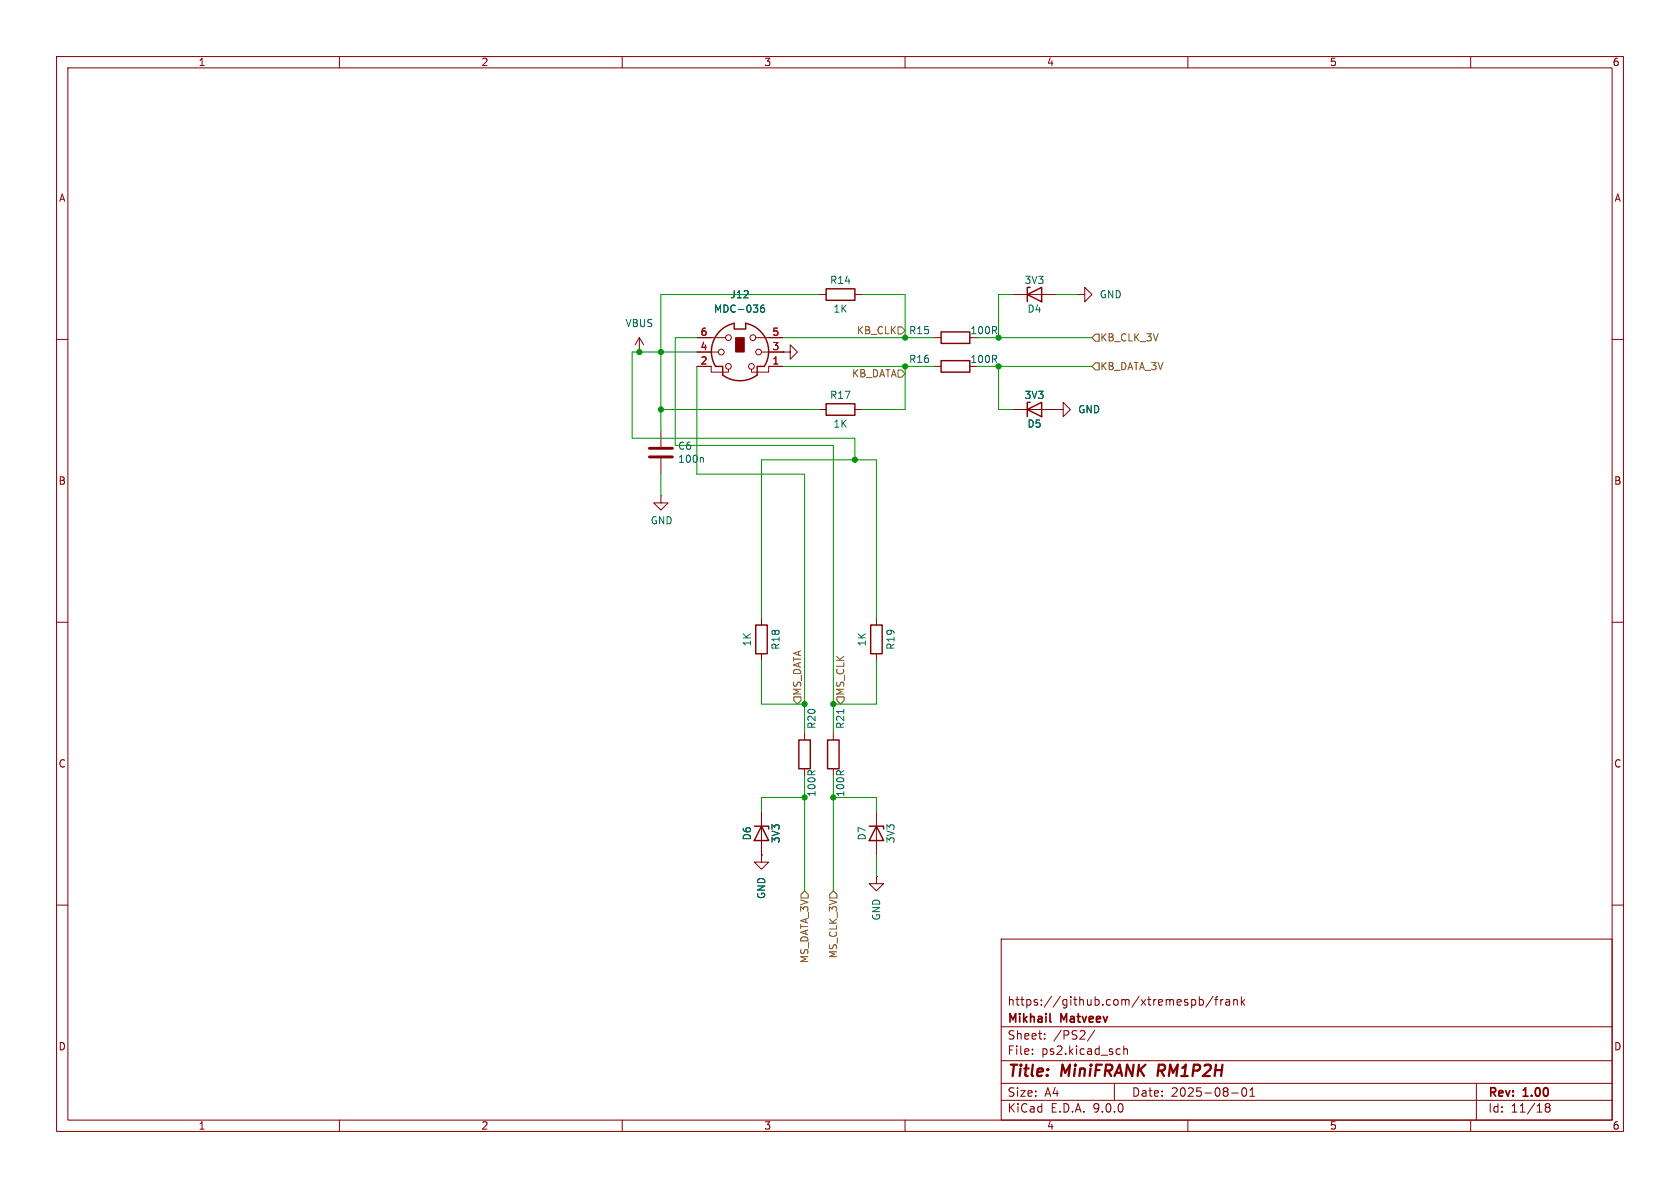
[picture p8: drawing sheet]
(kicad_sch
 (version 20250114)
 (generator "eeschema")
 (generator_version "9.0")
 (paper "A4")
 (title_block
  (title "${NAME} ${MODEL}")
  (date "2025-08-01")
  (rev "${VERSION}")
  (company "Mikhail Matveev")
  (comment 1 "https://github.com/xtremespb/frank"))
 (lib_symbols
  (symbol "Connector:Mini-DIN-6"
   (pin_names
    (offset 1.016)) (exclude_from_sim no) (in_bom yes) (on_board yes)
   (property "Reference" "J" (at 0 6.35 0) (effects (font (size 1.27 1.27))))
   (property "Value" "Mini-DIN-6" (at 0 -6.35 0) (effects (font (size 1.27 1.27))))
   (property "Footprint" "" (at 0 0 0) (effects (font (size 1.27 1.27)) (hide yes)))
   (property "Datasheet" "http://service.powerdynamics.com/ec/Catalog17/Section%2011.pdf" (at 0 0 0) (effects (font (size 1.27 1.27)) (hide yes)))
   (property "Description" "6-pin Mini-DIN connector" (at 0 0 0) (effects (font (size 1.27 1.27)) (hide yes)))
   (symbol "Mini-DIN-6_0_1"
    (polyline (pts (xy -4.318 -2.54) (xy -3.048 -2.54) (xy -3.048 -4.064)) (stroke (width 0.254) (type default)) (fill (type none)))
    (polyline (pts (xy -3.81 0) (xy -5.08 0)) (stroke (width 0) (type default)) (fill (type none)))
    (circle (center -3.302 0) (radius 0.508) (stroke (width 0) (type default)) (fill (type none)))
    (polyline (pts (xy -2.54 2.54) (xy -5.08 2.54)) (stroke (width 0) (type default)) (fill (type none)))
    (circle (center -2.032 2.54) (radius 0.508) (stroke (width 0) (type default)) (fill (type none)))
    (circle (center -2.032 -2.54) (radius 0.508) (stroke (width 0) (type default)) (fill (type none)))
    (polyline (pts (xy -2.032 -3.048) (xy -2.032 -3.556) (xy -5.08 -3.556) (xy -5.08 -2.54)) (stroke (width 0) (type default)) (fill (type none)))
    (polyline (pts (xy -1.016 5.08) (xy -1.016 4.064) (xy 1.016 4.064) (xy 1.016 5.08)) (stroke (width 0.254) (type default)) (fill (type none)))
    (rectangle (start -0.762 2.54) (end 0.762 0) (stroke (width 0) (type default)) (fill (type outline)))
    (arc (start 3.048 -4.064) (mid 0 -5.08) (end -3.048 -4.064) (stroke (width 0.254) (type default)) (fill (type none)))
    (arc (start 1.016 5.08) (mid 4.6646 2.1356) (end 4.318 -2.54) (stroke (width 0.254) (type default)) (fill (type none)))
    (arc (start -4.318 -2.54) (mid -4.6241 2.1181) (end -1.016 5.08) (stroke (width 0.254) (type default)) (fill (type none)))
    (circle (center 2.032 -2.54) (radius 0.508) (stroke (width 0) (type default)) (fill (type none)))
    (polyline (pts (xy 2.032 -3.048) (xy 2.032 -3.556) (xy 5.08 -3.556) (xy 5.08 -2.54)) (stroke (width 0) (type default)) (fill (type none)))
    (circle (center 2.286 2.54) (radius 0.508) (stroke (width 0) (type default)) (fill (type none)))
    (polyline (pts (xy 2.794 2.54) (xy 5.08 2.54)) (stroke (width 0) (type default)) (fill (type none)))
    (circle (center 3.302 0) (radius 0.508) (stroke (width 0) (type default)) (fill (type none)))
    (polyline (pts (xy 4.318 -2.54) (xy 3.048 -2.54) (xy 3.048 -4.064)) (stroke (width 0.254) (type default)) (fill (type none)))
    (polyline (pts (xy 5.08 0) (xy 3.81 0)) (stroke (width 0) (type default)) (fill (type none))))
   (symbol "Mini-DIN-6_1_1"
    (pin passive line (at -7.62 2.54 0) (length 2.54) (name "~" (effects (font (size 1.27 1.27)))) (number "6" (effects (font (size 1.27 1.27)))))
    (pin passive line (at -7.62 0 0) (length 2.54) (name "~" (effects (font (size 1.27 1.27)))) (number "4" (effects (font (size 1.27 1.27)))))
    (pin passive line (at -7.62 -2.54 0) (length 2.54) (name "~" (effects (font (size 1.27 1.27)))) (number "2" (effects (font (size 1.27 1.27)))))
    (pin passive line (at 7.62 2.54 180) (length 2.54) (name "~" (effects (font (size 1.27 1.27)))) (number "5" (effects (font (size 1.27 1.27)))))
    (pin passive line (at 7.62 0 180) (length 2.54) (name "~" (effects (font (size 1.27 1.27)))) (number "3" (effects (font (size 1.27 1.27)))))
    (pin passive line (at 7.62 -2.54 180) (length 2.54) (name "~" (effects (font (size 1.27 1.27)))) (number "1" (effects (font (size 1.27 1.27))))))
   (embedded_fonts no))
  (symbol "Device:C"
   (pin_numbers (hide yes))
   (pin_names
    (offset 0.254)) (exclude_from_sim no) (in_bom yes) (on_board yes)
   (property "Reference" "C" (at 0.635 2.54 0) (effects (font (size 1.27 1.27)) (justify left)))
   (property "Value" "C" (at 0.635 -2.54 0) (effects (font (size 1.27 1.27)) (justify left)))
   (property "Footprint" "" (at 0.9652 -3.81 0) (effects (font (size 1.27 1.27)) (hide yes)))
   (property "Datasheet" "~" (at 0 0 0) (effects (font (size 1.27 1.27)) (hide yes)))
   (property "Description" "Unpolarized capacitor" (at 0 0 0) (effects (font (size 1.27 1.27)) (hide yes)))
   (symbol "C_0_1"
    (polyline (pts (xy -2.032 0.762) (xy 2.032 0.762)) (stroke (width 0.508) (type default)) (fill (type none)))
    (polyline (pts (xy -2.032 -0.762) (xy 2.032 -0.762)) (stroke (width 0.508) (type default)) (fill (type none))))
   (symbol "C_1_1"
    (pin passive line (at 0 3.81 270) (length 2.794) (name "~" (effects (font (size 1.27 1.27)))) (number "1" (effects (font (size 1.27 1.27)))))
    (pin passive line (at 0 -3.81 90) (length 2.794) (name "~" (effects (font (size 1.27 1.27)))) (number "2" (effects (font (size 1.27 1.27))))))
   (embedded_fonts no))
  (symbol "Device:D_Zener"
   (pin_numbers (hide yes))
   (pin_names
    (offset 1.016) (hide yes)) (exclude_from_sim no) (in_bom yes) (on_board yes)
   (property "Reference" "D" (at 0 2.54 0) (effects (font (size 1.27 1.27))))
   (property "Value" "D_Zener" (at 0 -2.54 0) (effects (font (size 1.27 1.27))))
   (property "Footprint" "" (at 0 0 0) (effects (font (size 1.27 1.27)) (hide yes)))
   (property "Datasheet" "~" (at 0 0 0) (effects (font (size 1.27 1.27)) (hide yes)))
   (property "Description" "Zener diode" (at 0 0 0) (effects (font (size 1.27 1.27)) (hide yes)))
   (symbol "D_Zener_0_1"
    (polyline (pts (xy -1.27 -1.27) (xy -1.27 1.27) (xy -0.762 1.27)) (stroke (width 0.254) (type default)) (fill (type none)))
    (polyline (pts (xy 1.27 0) (xy -1.27 0)) (stroke (width 0) (type default)) (fill (type none)))
    (polyline (pts (xy 1.27 -1.27) (xy 1.27 1.27) (xy -1.27 0) (xy 1.27 -1.27)) (stroke (width 0.254) (type default)) (fill (type none))))
   (symbol "D_Zener_1_1"
    (pin passive line (at -3.81 0 0) (length 2.54) (name "K" (effects (font (size 1.27 1.27)))) (number "1" (effects (font (size 1.27 1.27)))))
    (pin passive line (at 3.81 0 180) (length 2.54) (name "A" (effects (font (size 1.27 1.27)))) (number "2" (effects (font (size 1.27 1.27))))))
   (embedded_fonts no))
  (symbol "Device:R"
   (pin_numbers (hide yes))
   (pin_names
    (offset 0)) (exclude_from_sim no) (in_bom yes) (on_board yes)
   (property "Reference" "R" (at 2.032 0 90) (effects (font (size 1.27 1.27))))
   (property "Value" "R" (at 0 0 90) (effects (font (size 1.27 1.27))))
   (property "Footprint" "" (at -1.778 0 90) (effects (font (size 1.27 1.27)) (hide yes)))
   (property "Datasheet" "~" (at 0 0 0) (effects (font (size 1.27 1.27)) (hide yes)))
   (property "Description" "Resistor" (at 0 0 0) (effects (font (size 1.27 1.27)) (hide yes)))
   (symbol "R_0_1"
    (rectangle (start -1.016 -2.54) (end 1.016 2.54) (stroke (width 0.254) (type default)) (fill (type none))))
   (symbol "R_1_1"
    (pin passive line (at 0 3.81 270) (length 1.27) (name "~" (effects (font (size 1.27 1.27)))) (number "1" (effects (font (size 1.27 1.27)))))
    (pin passive line (at 0 -3.81 90) (length 1.27) (name "~" (effects (font (size 1.27 1.27)))) (number "2" (effects (font (size 1.27 1.27))))))
   (embedded_fonts no))
  (symbol "GND_1"
   (power)
   (pin_numbers (hide yes))
   (pin_names
    (offset 0) (hide yes)) (exclude_from_sim no) (in_bom yes) (on_board yes)
   (property "Reference" "#PWR" (at 0 -6.35 0) (effects (font (size 1.27 1.27)) (hide yes)))
   (property "Value" "GND" (at 0 -3.81 0) (effects (font (size 1.27 1.27))))
   (property "Footprint" "" (at 0 0 0) (effects (font (size 1.27 1.27)) (hide yes)))
   (property "Datasheet" "" (at 0 0 0) (effects (font (size 1.27 1.27)) (hide yes)))
   (property "Description" "Power symbol creates a global label with name \"GND\" , ground" (at 0 0 0) (effects (font (size 1.27 1.27)) (hide yes)))
   (symbol "GND_1_0_1"
    (polyline (pts (xy 0 0) (xy 0 -1.27) (xy 1.27 -1.27) (xy 0 -2.54) (xy -1.27 -1.27) (xy 0 -1.27)) (stroke (width 0) (type default)) (fill (type none))))
   (symbol "GND_1_1_1"
    (pin power_in line (at 0 0 270) (length 0) (name "~" (effects (font (size 1.27 1.27)))) (number "1" (effects (font (size 1.27 1.27))))))
   (embedded_fonts no))
  (symbol "GND_2"
   (power)
   (pin_numbers (hide yes))
   (pin_names
    (offset 0) (hide yes)) (exclude_from_sim no) (in_bom yes) (on_board yes)
   (property "Reference" "#PWR" (at 0 -6.35 0) (effects (font (size 1.27 1.27)) (hide yes)))
   (property "Value" "GND" (at 0 -3.81 0) (effects (font (size 1.27 1.27))))
   (property "Footprint" "" (at 0 0 0) (effects (font (size 1.27 1.27)) (hide yes)))
   (property "Datasheet" "" (at 0 0 0) (effects (font (size 1.27 1.27)) (hide yes)))
   (property "Description" "Power symbol creates a global label with name \"GND\" , ground" (at 0 0 0) (effects (font (size 1.27 1.27)) (hide yes)))
   (symbol "GND_2_0_1"
    (polyline (pts (xy 0 0) (xy 0 -1.27) (xy 1.27 -1.27) (xy 0 -2.54) (xy -1.27 -1.27) (xy 0 -1.27)) (stroke (width 0) (type default)) (fill (type none))))
   (symbol "GND_2_1_1"
    (pin power_in line (at 0 0 270) (length 0) (name "~" (effects (font (size 1.27 1.27)))) (number "1" (effects (font (size 1.27 1.27))))))
   (embedded_fonts no))
  (symbol "GND_3"
   (power)
   (pin_numbers (hide yes))
   (pin_names
    (offset 0) (hide yes)) (exclude_from_sim no) (in_bom yes) (on_board yes)
   (property "Reference" "#PWR" (at 0 -6.35 0) (effects (font (size 1.27 1.27)) (hide yes)))
   (property "Value" "GND" (at 0 -3.81 0) (effects (font (size 1.27 1.27))))
   (property "Footprint" "" (at 0 0 0) (effects (font (size 1.27 1.27)) (hide yes)))
   (property "Datasheet" "" (at 0 0 0) (effects (font (size 1.27 1.27)) (hide yes)))
   (property "Description" "Power symbol creates a global label with name \"GND\" , ground" (at 0 0 0) (effects (font (size 1.27 1.27)) (hide yes)))
   (symbol "GND_3_0_1"
    (polyline (pts (xy 0 0) (xy 0 -1.27) (xy 1.27 -1.27) (xy 0 -2.54) (xy -1.27 -1.27) (xy 0 -1.27)) (stroke (width 0) (type default)) (fill (type none))))
   (symbol "GND_3_1_1"
    (pin power_in line (at 0 0 270) (length 0) (name "~" (effects (font (size 1.27 1.27)))) (number "1" (effects (font (size 1.27 1.27))))))
   (embedded_fonts no))
  (symbol "GND_4"
   (power)
   (pin_numbers (hide yes))
   (pin_names
    (offset 0) (hide yes)) (exclude_from_sim no) (in_bom yes) (on_board yes)
   (property "Reference" "#PWR" (at 0 -6.35 0) (effects (font (size 1.27 1.27)) (hide yes)))
   (property "Value" "GND" (at 0 -3.81 0) (effects (font (size 1.27 1.27))))
   (property "Footprint" "" (at 0 0 0) (effects (font (size 1.27 1.27)) (hide yes)))
   (property "Datasheet" "" (at 0 0 0) (effects (font (size 1.27 1.27)) (hide yes)))
   (property "Description" "Power symbol creates a global label with name \"GND\" , ground" (at 0 0 0) (effects (font (size 1.27 1.27)) (hide yes)))
   (symbol "GND_4_0_1"
    (polyline (pts (xy 0 0) (xy 0 -1.27) (xy 1.27 -1.27) (xy 0 -2.54) (xy -1.27 -1.27) (xy 0 -1.27)) (stroke (width 0) (type default)) (fill (type none))))
   (symbol "GND_4_1_1"
    (pin power_in line (at 0 0 270) (length 0) (name "~" (effects (font (size 1.27 1.27)))) (number "1" (effects (font (size 1.27 1.27))))))
   (embedded_fonts no))
  (symbol "GND_6"
   (power)
   (pin_numbers (hide yes))
   (pin_names
    (offset 0) (hide yes)) (exclude_from_sim no) (in_bom yes) (on_board yes)
   (property "Reference" "#PWR" (at 0 -6.35 0) (effects (font (size 1.27 1.27)) (hide yes)))
   (property "Value" "GND" (at 0 -3.81 0) (effects (font (size 1.27 1.27))))
   (property "Footprint" "" (at 0 0 0) (effects (font (size 1.27 1.27)) (hide yes)))
   (property "Datasheet" "" (at 0 0 0) (effects (font (size 1.27 1.27)) (hide yes)))
   (property "Description" "Power symbol creates a global label with name \"GND\" , ground" (at 0 0 0) (effects (font (size 1.27 1.27)) (hide yes)))
   (symbol "GND_6_0_1"
    (polyline (pts (xy 0 0) (xy 0 -1.27) (xy 1.27 -1.27) (xy 0 -2.54) (xy -1.27 -1.27) (xy 0 -1.27)) (stroke (width 0) (type default)) (fill (type none))))
   (symbol "GND_6_1_1"
    (pin power_in line (at 0 0 270) (length 0) (name "~" (effects (font (size 1.27 1.27)))) (number "1" (effects (font (size 1.27 1.27))))))
   (embedded_fonts no))
  (symbol "power:GND"
   (power)
   (pin_numbers (hide yes))
   (pin_names
    (offset 0) (hide yes)) (exclude_from_sim no) (in_bom yes) (on_board yes)
   (property "Reference" "#PWR" (at 0 -6.35 0) (effects (font (size 1.27 1.27)) (hide yes)))
   (property "Value" "GND" (at 0 -3.81 0) (effects (font (size 1.27 1.27))))
   (property "Footprint" "" (at 0 0 0) (effects (font (size 1.27 1.27)) (hide yes)))
   (property "Datasheet" "" (at 0 0 0) (effects (font (size 1.27 1.27)) (hide yes)))
   (property "Description" "Power symbol creates a global label with name \"GND\" , ground" (at 0 0 0) (effects (font (size 1.27 1.27)) (hide yes)))
   (symbol "GND_0_1"
    (polyline (pts (xy 0 0) (xy 0 -1.27) (xy 1.27 -1.27) (xy 0 -2.54) (xy -1.27 -1.27) (xy 0 -1.27)) (stroke (width 0) (type default)) (fill (type none))))
   (symbol "GND_1_1"
    (pin power_in line (at 0 0 270) (length 0) (name "~" (effects (font (size 1.27 1.27)))) (number "1" (effects (font (size 1.27 1.27))))))
   (embedded_fonts no))
  (symbol "power:VBUS"
   (power)
   (pin_numbers (hide yes))
   (pin_names
    (offset 0) (hide yes)) (exclude_from_sim no) (in_bom yes) (on_board yes)
   (property "Reference" "#PWR" (at 0 -3.81 0) (effects (font (size 1.27 1.27)) (hide yes)))
   (property "Value" "VBUS" (at 0 3.556 0) (effects (font (size 1.27 1.27))))
   (property "Footprint" "" (at 0 0 0) (effects (font (size 1.27 1.27)) (hide yes)))
   (property "Datasheet" "" (at 0 0 0) (effects (font (size 1.27 1.27)) (hide yes)))
   (property "Description" "Power symbol creates a global label with name \"VBUS\"" (at 0 0 0) (effects (font (size 1.27 1.27)) (hide yes)))
   (symbol "VBUS_0_1"
    (polyline (pts (xy -0.762 1.27) (xy 0 2.54)) (stroke (width 0) (type default)) (fill (type none)))
    (polyline (pts (xy 0 2.54) (xy 0.762 1.27)) (stroke (width 0) (type default)) (fill (type none)))
    (polyline (pts (xy 0 0) (xy 0 2.54)) (stroke (width 0) (type default)) (fill (type none))))
   (symbol "VBUS_1_1"
    (pin power_in line (at 0 0 90) (length 0) (name "~" (effects (font (size 1.27 1.27)))) (number "1" (effects (font (size 1.27 1.27))))))
   (embedded_fonts no)))
 (junction
  (at 176.53 64.77)
  (diameter 0)
  (color 0 0 0 0))
 (junction
  (at 142.24 140.97)
  (diameter 0)
  (color 0 0 0 0))
 (junction
  (at 151.13 81.28)
  (diameter 0)
  (color 0 0 0 0))
 (junction
  (at 142.24 124.46)
  (diameter 0)
  (color 0 0 0 0))
 (junction
  (at 160.02 59.69)
  (diameter 0)
  (color 0 0 0 0))
 (junction
  (at 116.84 62.23)
  (diameter 0)
  (color 0 0 0 0))
 (junction
  (at 176.53 59.69)
  (diameter 0)
  (color 0 0 0 0))
 (junction
  (at 147.32 140.97)
  (diameter 0)
  (color 0 0 0 0))
 (junction
  (at 116.84 72.39)
  (diameter 0)
  (color 0 0 0 0))
 (junction
  (at 147.32 124.46)
  (diameter 0)
  (color 0 0 0 0))
 (junction
  (at 160.02 64.77)
  (diameter 0)
  (color 0 0 0 0))
 (junction
  (at 113.03 62.23)
  (diameter 0)
  (color 0 0 0 0))
 (wire
  (pts (xy 142.24 140.97) (xy 142.24 157.48))
  (stroke (width 0) (type default)))
 (wire
  (pts (xy 154.94 124.46) (xy 147.32 124.46))
  (stroke (width 0) (type default)))
 (wire
  (pts (xy 154.94 140.97) (xy 147.32 140.97))
  (stroke (width 0) (type default)))
 (wire
  (pts (xy 160.02 64.77) (xy 165.1 64.77))
  (stroke (width 0) (type default)))
 (wire
  (pts (xy 160.02 59.69) (xy 165.1 59.69))
  (stroke (width 0) (type default)))
 (wire
  (pts (xy 144.78 72.39) (xy 116.84 72.39))
  (stroke (width 0) (type default)))
 (wire
  (pts (xy 134.62 109.22) (xy 134.62 81.28))
  (stroke (width 0) (type default)))
 (wire
  (pts (xy 134.62 116.84) (xy 134.62 124.46))
  (stroke (width 0) (type default)))
 (wire
  (pts (xy 113.03 62.23) (xy 111.76 62.23))
  (stroke (width 0) (type default)))
 (wire
  (pts (xy 116.84 72.39) (xy 116.84 76.2))
  (stroke (width 0) (type default)))
 (wire
  (pts (xy 116.84 52.07) (xy 116.84 62.23))
  (stroke (width 0) (type default)))
 (wire
  (pts (xy 147.32 140.97) (xy 147.32 137.16))
  (stroke (width 0) (type default)))
 (wire
  (pts (xy 147.32 140.97) (xy 147.32 157.48))
  (stroke (width 0) (type default)))
 (wire
  (pts (xy 123.19 64.77) (xy 123.19 83.82))
  (stroke (width 0) (type default)))
 (wire
  (pts (xy 186.69 52.07) (xy 190.5 52.07))
  (stroke (width 0) (type default)))
 (wire
  (pts (xy 154.94 143.51) (xy 154.94 140.97))
  (stroke (width 0) (type default)))
 (wire
  (pts (xy 176.53 64.77) (xy 172.72 64.77))
  (stroke (width 0) (type default)))
 (wire
  (pts (xy 176.53 72.39) (xy 176.53 64.77))
  (stroke (width 0) (type default)))
 (wire
  (pts (xy 154.94 116.84) (xy 154.94 124.46))
  (stroke (width 0) (type default)))
 (wire
  (pts (xy 176.53 64.77) (xy 193.04 64.77))
  (stroke (width 0) (type default)))
 (wire
  (pts (xy 116.84 72.39) (xy 116.84 62.23))
  (stroke (width 0) (type default)))
 (wire
  (pts (xy 144.78 52.07) (xy 116.84 52.07))
  (stroke (width 0) (type default)))
 (wire
  (pts (xy 123.19 59.69) (xy 119.38 59.69))
  (stroke (width 0) (type default)))
 (wire
  (pts (xy 151.13 77.47) (xy 151.13 81.28))
  (stroke (width 0) (type default)))
 (wire
  (pts (xy 151.13 81.28) (xy 154.94 81.28))
  (stroke (width 0) (type default)))
 (wire
  (pts (xy 134.62 140.97) (xy 142.24 140.97))
  (stroke (width 0) (type default)))
 (wire
  (pts (xy 179.07 72.39) (xy 176.53 72.39))
  (stroke (width 0) (type default)))
 (wire
  (pts (xy 142.24 124.46) (xy 134.62 124.46))
  (stroke (width 0) (type default)))
 (wire
  (pts (xy 179.07 52.07) (xy 176.53 52.07))
  (stroke (width 0) (type default)))
 (wire
  (pts (xy 138.43 64.77) (xy 160.02 64.77))
  (stroke (width 0) (type default)))
 (wire
  (pts (xy 119.38 59.69) (xy 119.38 78.74))
  (stroke (width 0) (type default)))
 (wire
  (pts (xy 176.53 59.69) (xy 193.04 59.69))
  (stroke (width 0) (type default)))
 (wire
  (pts (xy 123.19 83.82) (xy 142.24 83.82))
  (stroke (width 0) (type default)))
 (wire
  (pts (xy 176.53 52.07) (xy 176.53 59.69))
  (stroke (width 0) (type default)))
 (wire
  (pts (xy 116.84 62.23) (xy 123.19 62.23))
  (stroke (width 0) (type default)))
 (wire
  (pts (xy 116.84 62.23) (xy 113.03 62.23))
  (stroke (width 0) (type default)))
 (wire
  (pts (xy 152.4 72.39) (xy 160.02 72.39))
  (stroke (width 0) (type default)))
 (wire
  (pts (xy 160.02 52.07) (xy 160.02 59.69))
  (stroke (width 0) (type default)))
 (wire
  (pts (xy 111.76 77.47) (xy 151.13 77.47))
  (stroke (width 0) (type default)))
 (wire
  (pts (xy 147.32 124.46) (xy 147.32 129.54))
  (stroke (width 0) (type default)))
 (wire
  (pts (xy 134.62 143.51) (xy 134.62 140.97))
  (stroke (width 0) (type default)))
 (wire
  (pts (xy 142.24 83.82) (xy 142.24 124.46))
  (stroke (width 0) (type default)))
 (wire
  (pts (xy 142.24 140.97) (xy 142.24 137.16))
  (stroke (width 0) (type default)))
 (wire
  (pts (xy 119.38 78.74) (xy 147.32 78.74))
  (stroke (width 0) (type default)))
 (wire
  (pts (xy 111.76 62.23) (xy 111.76 77.47))
  (stroke (width 0) (type default)))
 (wire
  (pts (xy 138.43 59.69) (xy 160.02 59.69))
  (stroke (width 0) (type default)))
 (wire
  (pts (xy 154.94 109.22) (xy 154.94 81.28))
  (stroke (width 0) (type default)))
 (wire
  (pts (xy 152.4 52.07) (xy 160.02 52.07))
  (stroke (width 0) (type default)))
 (wire
  (pts (xy 116.84 83.82) (xy 116.84 87.63))
  (stroke (width 0) (type default)))
 (wire
  (pts (xy 134.62 81.28) (xy 151.13 81.28))
  (stroke (width 0) (type default)))
 (wire
  (pts (xy 160.02 64.77) (xy 160.02 72.39))
  (stroke (width 0) (type default)))
 (wire
  (pts (xy 147.32 78.74) (xy 147.32 124.46))
  (stroke (width 0) (type default)))
 (wire
  (pts (xy 142.24 124.46) (xy 142.24 129.54))
  (stroke (width 0) (type default)))
 (wire
  (pts (xy 176.53 59.69) (xy 172.72 59.69))
  (stroke (width 0) (type default)))
 (wire
  (pts (xy 154.94 151.13) (xy 154.94 154.94))
  (stroke (width 0) (type default)))
 (hierarchical_label "MS_CLK_3V"
  (shape input)
  (at 147.32 157.48 270)
  (effects (font (size 1.27 1.27)) (justify right)))
 (hierarchical_label "MS_CLK"
  (shape input)
  (at 148.59 124.46 90)
  (effects (font (size 1.27 1.27)) (justify left)))
 (hierarchical_label "KB_CLK"
  (shape input)
  (at 160.02 58.42 180)
  (effects (font (size 1.27 1.27)) (justify right)))
 (hierarchical_label "KB_DATA_3V"
  (shape input)
  (at 193.04 64.77 0)
  (effects (font (size 1.27 1.27)) (justify left)))
 (hierarchical_label "MS_DATA_3V"
  (shape input)
  (at 142.24 157.48 270)
  (effects (font (size 1.27 1.27)) (justify right)))
 (hierarchical_label "MS_DATA"
  (shape input)
  (at 140.97 124.46 90)
  (effects (font (size 1.27 1.27)) (justify left)))
 (hierarchical_label "KB_CLK_3V"
  (shape input)
  (at 193.04 59.69 0)
  (effects (font (size 1.27 1.27)) (justify left)))
 (hierarchical_label "KB_DATA"
  (shape input)
  (at 160.02 66.04 180)
  (effects (font (size 1.27 1.27)) (justify right)))
 (symbol
  (lib_name "GND_6")
  (lib_id "power:GND")
  (at 186.69 72.39 90)
  (unit 1)
  (exclude_from_sim no)
  (in_bom yes)
  (on_board yes)
  (dnp no)
  (fields_autoplaced yes)
  (property "Reference" "#PWR046" (at 193.04 72.39 0) (effects (font (size 1.27 1.27)) (hide yes)))
  (property "Value" "GND" (at 190.5 72.3899 90) (effects (font (size 1.27 1.27)) (justify right)))
  (property "Footprint" "" (at 186.69 72.39 0) (effects (font (size 1.27 1.27)) (hide yes)))
  (property "Datasheet" "" (at 186.69 72.39 0) (effects (font (size 1.27 1.27)) (hide yes)))
  (property "Description" "Power symbol creates a global label with name \"GND\" , ground" (at 186.69 72.39 0) (effects (font (size 1.27 1.27)) (hide yes)))
  (pin "1"))
 (symbol
  (lib_id "Device:D_Zener")
  (at 182.88 72.39 0)
  (unit 1)
  (exclude_from_sim no)
  (in_bom yes)
  (on_board yes)
  (dnp no)
  (property "Reference" "D5" (at 182.88 74.93 0) (effects (font (size 1.27 1.27))))
  (property "Value" "3V3" (at 182.88 69.85 0) (effects (font (size 1.27 1.27))))
  (property "Footprint" "FRANK:Diode (SOD-323)" (at 182.88 72.39 0) (effects (font (size 1.27 1.27)) (hide yes)))
  (property "Datasheet" "https://www.vishay.com/docs/83335/bzx384g.pdf" (at 182.88 72.39 0) (effects (font (size 1.27 1.27)) (hide yes)))
  (property "Description" "" (at 182.88 72.39 0) (effects (font (size 1.27 1.27)) (hide yes)))
  (property "AliExpress" "https://www.aliexpress.com/item/1005006143480992.html" (at 182.88 72.39 0) (effects (font (size 1.27 1.27)) (hide yes)))
  (property "LCSC" "" (at 182.88 72.39 0) (effects (font (size 1.27 1.27))))
  (pin "1")
  (pin "2"))
 (symbol
  (lib_name "GND_3")
  (lib_id "power:GND")
  (at 116.84 87.63 0)
  (unit 1)
  (exclude_from_sim no)
  (in_bom yes)
  (on_board yes)
  (dnp no)
  (property "Reference" "#PWR047" (at 116.84 93.98 0) (effects (font (size 1.27 1.27)) (hide yes)))
  (property "Value" "GND" (at 116.967 92.0242 0) (effects (font (size 1.27 1.27))))
  (property "Footprint" "" (at 116.84 87.63 0) (effects (font (size 1.27 1.27)) (hide yes)))
  (property "Datasheet" "" (at 116.84 87.63 0) (effects (font (size 1.27 1.27)) (hide yes)))
  (property "Description" "Power symbol creates a global label with name \"GND\" , ground" (at 116.84 87.63 0) (effects (font (size 1.27 1.27)) (hide yes)))
  (pin "1"))
 (symbol
  (lib_id "Device:R")
  (at 134.62 113.03 0)
  (unit 1)
  (exclude_from_sim no)
  (in_bom yes)
  (on_board yes)
  (dnp no)
  (property "Reference" "R18" (at 137.16 113.03 90) (effects (font (size 1.27 1.27))))
  (property "Value" "1K" (at 132.08 113.03 90) (effects (font (size 1.27 1.27))))
  (property "Footprint" "FRANK:Resistor (0805)" (at 132.842 113.03 90) (effects (font (size 1.27 1.27)) (hide yes)))
  (property "Datasheet" "https://www.vishay.com/docs/28952/mcs0402at-mct0603at-mcu0805at-mca1206at.pdf" (at 134.62 113.03 0) (effects (font (size 1.27 1.27)) (hide yes)))
  (property "Description" "" (at 134.62 113.03 0) (effects (font (size 1.27 1.27)) (hide yes)))
  (property "AliExpress" "https://www.aliexpress.com/item/1005005945735199.html" (at 134.62 113.03 0) (effects (font (size 1.27 1.27)) (hide yes)))
  (property "LCSC" "" (at 134.62 113.03 0) (effects (font (size 1.27 1.27))))
  (pin "1")
  (pin "2"))
 (symbol
  (lib_name "GND_1")
  (lib_id "power:GND")
  (at 154.94 154.94 0)
  (unit 1)
  (exclude_from_sim no)
  (in_bom yes)
  (on_board yes)
  (dnp no)
  (fields_autoplaced yes)
  (property "Reference" "#PWR049" (at 154.94 161.29 0) (effects (font (size 1.27 1.27)) (hide yes)))
  (property "Value" "GND" (at 154.9401 158.75 90) (effects (font (size 1.27 1.27)) (justify right)))
  (property "Footprint" "" (at 154.94 154.94 0) (effects (font (size 1.27 1.27)) (hide yes)))
  (property "Datasheet" "" (at 154.94 154.94 0) (effects (font (size 1.27 1.27)) (hide yes)))
  (property "Description" "Power symbol creates a global label with name \"GND\" , ground" (at 154.94 154.94 0) (effects (font (size 1.27 1.27)) (hide yes)))
  (pin "1"))
 (symbol
  (lib_id "Device:R")
  (at 168.91 64.77 90)
  (unit 1)
  (exclude_from_sim no)
  (in_bom yes)
  (on_board yes)
  (dnp no)
  (property "Reference" "R16" (at 162.56 63.5 90) (effects (font (size 1.27 1.27))))
  (property "Value" "100R" (at 173.99 63.5 90) (effects (font (size 1.27 1.27))))
  (property "Footprint" "FRANK:Resistor (0805)" (at 168.91 66.548 90) (effects (font (size 1.27 1.27)) (hide yes)))
  (property "Datasheet" "https://www.vishay.com/docs/28952/mcs0402at-mct0603at-mcu0805at-mca1206at.pdf" (at 168.91 64.77 0) (effects (font (size 1.27 1.27)) (hide yes)))
  (property "Description" "" (at 168.91 64.77 0) (effects (font (size 1.27 1.27)) (hide yes)))
  (property "AliExpress" "https://www.aliexpress.com/item/1005005945735199.html" (at 168.91 64.77 0) (effects (font (size 1.27 1.27)) (hide yes)))
  (property "LCSC" "" (at 168.91 64.77 0) (effects (font (size 1.27 1.27))))
  (pin "1")
  (pin "2"))
 (symbol
  (lib_id "Device:R")
  (at 154.94 113.03 0)
  (unit 1)
  (exclude_from_sim no)
  (in_bom yes)
  (on_board yes)
  (dnp no)
  (property "Reference" "R19" (at 157.48 113.03 90) (effects (font (size 1.27 1.27))))
  (property "Value" "1K" (at 152.4 113.03 90) (effects (font (size 1.27 1.27))))
  (property "Footprint" "FRANK:Resistor (0805)" (at 153.162 113.03 90) (effects (font (size 1.27 1.27)) (hide yes)))
  (property "Datasheet" "https://www.vishay.com/docs/28952/mcs0402at-mct0603at-mcu0805at-mca1206at.pdf" (at 154.94 113.03 0) (effects (font (size 1.27 1.27)) (hide yes)))
  (property "Description" "" (at 154.94 113.03 0) (effects (font (size 1.27 1.27)) (hide yes)))
  (property "AliExpress" "https://www.aliexpress.com/item/1005005945735199.html" (at 154.94 113.03 0) (effects (font (size 1.27 1.27)) (hide yes)))
  (property "LCSC" "" (at 154.94 113.03 0) (effects (font (size 1.27 1.27))))
  (pin "1")
  (pin "2"))
 (symbol
  (lib_id "Device:R")
  (at 168.91 59.69 90)
  (unit 1)
  (exclude_from_sim no)
  (in_bom yes)
  (on_board yes)
  (dnp no)
  (property "Reference" "R15" (at 162.56 58.42 90) (effects (font (size 1.27 1.27))))
  (property "Value" "100R" (at 173.99 58.42 90) (effects (font (size 1.27 1.27))))
  (property "Footprint" "FRANK:Resistor (0805)" (at 168.91 61.468 90) (effects (font (size 1.27 1.27)) (hide yes)))
  (property "Datasheet" "https://www.vishay.com/docs/28952/mcs0402at-mct0603at-mcu0805at-mca1206at.pdf" (at 168.91 59.69 0) (effects (font (size 1.27 1.27)) (hide yes)))
  (property "Description" "" (at 168.91 59.69 0) (effects (font (size 1.27 1.27)) (hide yes)))
  (property "AliExpress" "https://www.aliexpress.com/item/1005005945735199.html" (at 168.91 59.69 0) (effects (font (size 1.27 1.27)) (hide yes)))
  (property "LCSC" "" (at 168.91 59.69 0) (effects (font (size 1.27 1.27))))
  (pin "1")
  (pin "2"))
 (symbol
  (lib_id "Device:R")
  (at 142.24 133.35 0)
  (unit 1)
  (exclude_from_sim no)
  (in_bom yes)
  (on_board yes)
  (dnp no)
  (property "Reference" "R20" (at 143.51 127 90) (effects (font (size 1.27 1.27))))
  (property "Value" "100R" (at 143.51 138.43 90) (effects (font (size 1.27 1.27))))
  (property "Footprint" "FRANK:Resistor (0805)" (at 140.462 133.35 90) (effects (font (size 1.27 1.27)) (hide yes)))
  (property "Datasheet" "https://www.vishay.com/docs/28952/mcs0402at-mct0603at-mcu0805at-mca1206at.pdf" (at 142.24 133.35 0) (effects (font (size 1.27 1.27)) (hide yes)))
  (property "Description" "" (at 142.24 133.35 0) (effects (font (size 1.27 1.27)) (hide yes)))
  (property "AliExpress" "https://www.aliexpress.com/item/1005005945735199.html" (at 142.24 133.35 0) (effects (font (size 1.27 1.27)) (hide yes)))
  (property "LCSC" "" (at 142.24 133.35 0) (effects (font (size 1.27 1.27))))
  (pin "1")
  (pin "2"))
 (symbol
  (lib_name "GND_4")
  (lib_id "power:GND")
  (at 190.5 52.07 90)
  (unit 1)
  (exclude_from_sim no)
  (in_bom yes)
  (on_board yes)
  (dnp no)
  (fields_autoplaced yes)
  (property "Reference" "#PWR043" (at 196.85 52.07 0) (effects (font (size 1.27 1.27)) (hide yes)))
  (property "Value" "GND" (at 194.31 52.0699 90) (effects (font (size 1.27 1.27)) (justify right)))
  (property "Footprint" "" (at 190.5 52.07 0) (effects (font (size 1.27 1.27)) (hide yes)))
  (property "Datasheet" "" (at 190.5 52.07 0) (effects (font (size 1.27 1.27)) (hide yes)))
  (property "Description" "Power symbol creates a global label with name \"GND\" , ground" (at 190.5 52.07 0) (effects (font (size 1.27 1.27)) (hide yes)))
  (pin "1"))
 (symbol
  (lib_id "Device:D_Zener")
  (at 134.62 147.32 270)
  (unit 1)
  (exclude_from_sim no)
  (in_bom yes)
  (on_board yes)
  (dnp no)
  (property "Reference" "D6" (at 132.08 147.32 0) (effects (font (size 1.27 1.27))))
  (property "Value" "3V3" (at 137.16 147.32 0) (effects (font (size 1.27 1.27))))
  (property "Footprint" "FRANK:Diode (SOD-323)" (at 134.62 147.32 0) (effects (font (size 1.27 1.27)) (hide yes)))
  (property "Datasheet" "https://www.vishay.com/docs/83335/bzx384g.pdf" (at 134.62 147.32 0) (effects (font (size 1.27 1.27)) (hide yes)))
  (property "Description" "" (at 134.62 147.32 0) (effects (font (size 1.27 1.27)) (hide yes)))
  (property "AliExpress" "https://www.aliexpress.com/item/1005006143480992.html" (at 134.62 147.32 0) (effects (font (size 1.27 1.27)) (hide yes)))
  (property "LCSC" "" (at 134.62 147.32 0) (effects (font (size 1.27 1.27))))
  (pin "1")
  (pin "2"))
 (symbol
  (lib_id "power:VBUS")
  (at 113.03 62.23 0)
  (unit 1)
  (exclude_from_sim no)
  (in_bom yes)
  (on_board yes)
  (dnp no)
  (fields_autoplaced yes)
  (property "Reference" "#PWR044" (at 113.03 66.04 0) (effects (font (size 1.27 1.27)) (hide yes)))
  (property "Value" "VBUS" (at 113.03 57.15 0) (effects (font (size 1.27 1.27))))
  (property "Footprint" "" (at 113.03 62.23 0) (effects (font (size 1.27 1.27)) (hide yes)))
  (property "Datasheet" "" (at 113.03 62.23 0) (effects (font (size 1.27 1.27)) (hide yes)))
  (property "Description" "Power symbol creates a global label with name \"VBUS\"" (at 113.03 62.23 0) (effects (font (size 1.27 1.27)) (hide yes)))
  (pin "1"))
 (symbol
  (lib_id "Device:R")
  (at 148.59 72.39 90)
  (unit 1)
  (exclude_from_sim no)
  (in_bom yes)
  (on_board yes)
  (dnp no)
  (property "Reference" "R17" (at 148.59 69.85 90) (effects (font (size 1.27 1.27))))
  (property "Value" "1K" (at 148.59 74.93 90) (effects (font (size 1.27 1.27))))
  (property "Footprint" "FRANK:Resistor (0805)" (at 148.59 74.168 90) (effects (font (size 1.27 1.27)) (hide yes)))
  (property "Datasheet" "https://www.vishay.com/docs/28952/mcs0402at-mct0603at-mcu0805at-mca1206at.pdf" (at 148.59 72.39 0) (effects (font (size 1.27 1.27)) (hide yes)))
  (property "Description" "" (at 148.59 72.39 0) (effects (font (size 1.27 1.27)) (hide yes)))
  (property "AliExpress" "https://www.aliexpress.com/item/1005005945735199.html" (at 148.59 72.39 0) (effects (font (size 1.27 1.27)) (hide yes)))
  (property "LCSC" "" (at 148.59 72.39 0) (effects (font (size 1.27 1.27))))
  (pin "1")
  (pin "2"))
 (symbol
  (lib_id "Device:R")
  (at 148.59 52.07 90)
  (unit 1)
  (exclude_from_sim no)
  (in_bom yes)
  (on_board yes)
  (dnp no)
  (property "Reference" "R14" (at 148.59 49.53 90) (effects (font (size 1.27 1.27))))
  (property "Value" "1K" (at 148.59 54.61 90) (effects (font (size 1.27 1.27))))
  (property "Footprint" "FRANK:Resistor (0805)" (at 148.59 53.848 90) (effects (font (size 1.27 1.27)) (hide yes)))
  (property "Datasheet" "https://www.vishay.com/docs/28952/mcs0402at-mct0603at-mcu0805at-mca1206at.pdf" (at 148.59 52.07 0) (effects (font (size 1.27 1.27)) (hide yes)))
  (property "Description" "" (at 148.59 52.07 0) (effects (font (size 1.27 1.27)) (hide yes)))
  (property "AliExpress" "https://www.aliexpress.com/item/1005005945735199.html" (at 148.59 52.07 0) (effects (font (size 1.27 1.27)) (hide yes)))
  (property "LCSC" "" (at 148.59 52.07 0) (effects (font (size 1.27 1.27))))
  (pin "1")
  (pin "2"))
 (symbol
  (lib_id "Connector:Mini-DIN-6")
  (at 130.81 62.23 0)
  (unit 1)
  (exclude_from_sim no)
  (in_bom yes)
  (on_board yes)
  (dnp no)
  (fields_autoplaced yes)
  (property "Reference" "J12" (at 130.8277 52.07 0) (effects (font (size 1.27 1.27))))
  (property "Value" "MDC-036" (at 130.8277 54.61 0) (effects (font (size 1.27 1.27))))
  (property "Footprint" "FRANK:MiniDIN (6 Pin, female)" (at 130.81 62.23 0) (effects (font (size 1.27 1.27)) (hide yes)))
  (property "Datasheet" "http://service.powerdynamics.com/ec/Catalog17/Section%2011.pdf" (at 130.81 62.23 0) (effects (font (size 1.27 1.27)) (hide yes)))
  (property "Description" "" (at 130.81 62.23 0) (effects (font (size 1.27 1.27)) (hide yes)))
  (property "AliExpress" "https://www.aliexpress.com/item/4000106131593.html" (at 130.81 62.23 0) (effects (font (size 1.27 1.27)) (hide yes)))
  (pin "1")
  (pin "2")
  (pin "3")
  (pin "4")
  (pin "5")
  (pin "6"))
 (symbol
  (lib_id "power:GND")
  (at 138.43 62.23 90)
  (unit 1)
  (exclude_from_sim no)
  (in_bom yes)
  (on_board yes)
  (dnp no)
  (property "Reference" "#PWR045" (at 144.78 62.23 0) (effects (font (size 1.27 1.27)) (hide yes)))
  (property "Value" "GND" (at 143.51 62.23 90) (effects (font (size 1.27 1.27)) (hide yes)))
  (property "Footprint" "" (at 138.43 62.23 0) (effects (font (size 1.27 1.27)) (hide yes)))
  (property "Datasheet" "" (at 138.43 62.23 0) (effects (font (size 1.27 1.27)) (hide yes)))
  (property "Description" "Power symbol creates a global label with name \"GND\" , ground" (at 138.43 62.23 0) (effects (font (size 1.27 1.27)) (hide yes)))
  (pin "1"))
 (symbol
  (lib_name "GND_2")
  (lib_id "power:GND")
  (at 134.62 151.13 0)
  (unit 1)
  (exclude_from_sim no)
  (in_bom yes)
  (on_board yes)
  (dnp no)
  (fields_autoplaced yes)
  (property "Reference" "#PWR048" (at 134.62 157.48 0) (effects (font (size 1.27 1.27)) (hide yes)))
  (property "Value" "GND" (at 134.6201 154.94 90) (effects (font (size 1.27 1.27)) (justify right)))
  (property "Footprint" "" (at 134.62 151.13 0) (effects (font (size 1.27 1.27)) (hide yes)))
  (property "Datasheet" "" (at 134.62 151.13 0) (effects (font (size 1.27 1.27)) (hide yes)))
  (property "Description" "Power symbol creates a global label with name \"GND\" , ground" (at 134.62 151.13 0) (effects (font (size 1.27 1.27)) (hide yes)))
  (pin "1"))
 (symbol
  (lib_id "Device:D_Zener")
  (at 182.88 52.07 0)
  (unit 1)
  (exclude_from_sim no)
  (in_bom yes)
  (on_board yes)
  (dnp no)
  (property "Reference" "D4" (at 182.88 54.61 0) (effects (font (size 1.27 1.27))))
  (property "Value" "3V3" (at 182.88 49.53 0) (effects (font (size 1.27 1.27))))
  (property "Footprint" "FRANK:Diode (SOD-323)" (at 182.88 52.07 0) (effects (font (size 1.27 1.27)) (hide yes)))
  (property "Datasheet" "https://www.vishay.com/docs/83335/bzx384g.pdf" (at 182.88 52.07 0) (effects (font (size 1.27 1.27)) (hide yes)))
  (property "Description" "" (at 182.88 52.07 0) (effects (font (size 1.27 1.27)) (hide yes)))
  (property "AliExpress" "https://www.aliexpress.com/item/1005006143480992.html" (at 182.88 52.07 0) (effects (font (size 1.27 1.27)) (hide yes)))
  (property "LCSC" "" (at 182.88 52.07 0) (effects (font (size 1.27 1.27))))
  (pin "1")
  (pin "2"))
 (symbol
  (lib_id "Device:R")
  (at 147.32 133.35 0)
  (unit 1)
  (exclude_from_sim no)
  (in_bom yes)
  (on_board yes)
  (dnp no)
  (property "Reference" "R21" (at 148.59 127 90) (effects (font (size 1.27 1.27))))
  (property "Value" "100R" (at 148.59 138.43 90) (effects (font (size 1.27 1.27))))
  (property "Footprint" "FRANK:Resistor (0805)" (at 145.542 133.35 90) (effects (font (size 1.27 1.27)) (hide yes)))
  (property "Datasheet" "https://www.vishay.com/docs/28952/mcs0402at-mct0603at-mcu0805at-mca1206at.pdf" (at 147.32 133.35 0) (effects (font (size 1.27 1.27)) (hide yes)))
  (property "Description" "" (at 147.32 133.35 0) (effects (font (size 1.27 1.27)) (hide yes)))
  (property "AliExpress" "https://www.aliexpress.com/item/1005005945735199.html" (at 147.32 133.35 0) (effects (font (size 1.27 1.27)) (hide yes)))
  (property "LCSC" "" (at 147.32 133.35 0) (effects (font (size 1.27 1.27))))
  (pin "1")
  (pin "2"))
 (symbol
  (lib_id "Device:D_Zener")
  (at 154.94 147.32 270)
  (unit 1)
  (exclude_from_sim no)
  (in_bom yes)
  (on_board yes)
  (dnp no)
  (property "Reference" "D7" (at 152.4 147.32 0) (effects (font (size 1.27 1.27))))
  (property "Value" "3V3" (at 157.48 147.32 0) (effects (font (size 1.27 1.27))))
  (property "Footprint" "FRANK:Diode (SOD-323)" (at 154.94 147.32 0) (effects (font (size 1.27 1.27)) (hide yes)))
  (property "Datasheet" "https://www.vishay.com/docs/83335/bzx384g.pdf" (at 154.94 147.32 0) (effects (font (size 1.27 1.27)) (hide yes)))
  (property "Description" "" (at 154.94 147.32 0) (effects (font (size 1.27 1.27)) (hide yes)))
  (property "AliExpress" "https://www.aliexpress.com/item/1005006143480992.html" (at 154.94 147.32 0) (effects (font (size 1.27 1.27)) (hide yes)))
  (property "LCSC" "" (at 154.94 147.32 0) (effects (font (size 1.27 1.27))))
  (pin "1")
  (pin "2"))
 (symbol
  (lib_id "Device:C")
  (at 116.84 80.01 0)
  (unit 1)
  (exclude_from_sim no)
  (in_bom yes)
  (on_board yes)
  (dnp no)
  (property "Reference" "C6" (at 119.761 78.8416 0) (effects (font (size 1.27 1.27)) (justify left)))
  (property "Value" "100n" (at 119.761 81.153 0) (effects (font (size 1.27 1.27)) (justify left)))
  (property "Footprint" "FRANK:Capacitor (0805)" (at 117.8052 83.82 0) (effects (font (size 1.27 1.27)) (hide yes)))
  (property "Datasheet" "https://eu.mouser.com/datasheet/2/40/KGM_X7R-3223212.pdf" (at 116.84 80.01 0) (effects (font (size 1.27 1.27)) (hide yes)))
  (property "Description" "" (at 116.84 80.01 0) (effects (font (size 1.27 1.27)) (hide yes)))
  (property "AliExpress" "https://www.aliexpress.com/item/33008008276.html" (at 116.84 80.01 0) (effects (font (size 1.27 1.27)) (hide yes)))
  (property "LCSC" "" (at 116.84 80.01 0) (effects (font (size 1.27 1.27))))
  (pin "1")
  (pin "2")))
